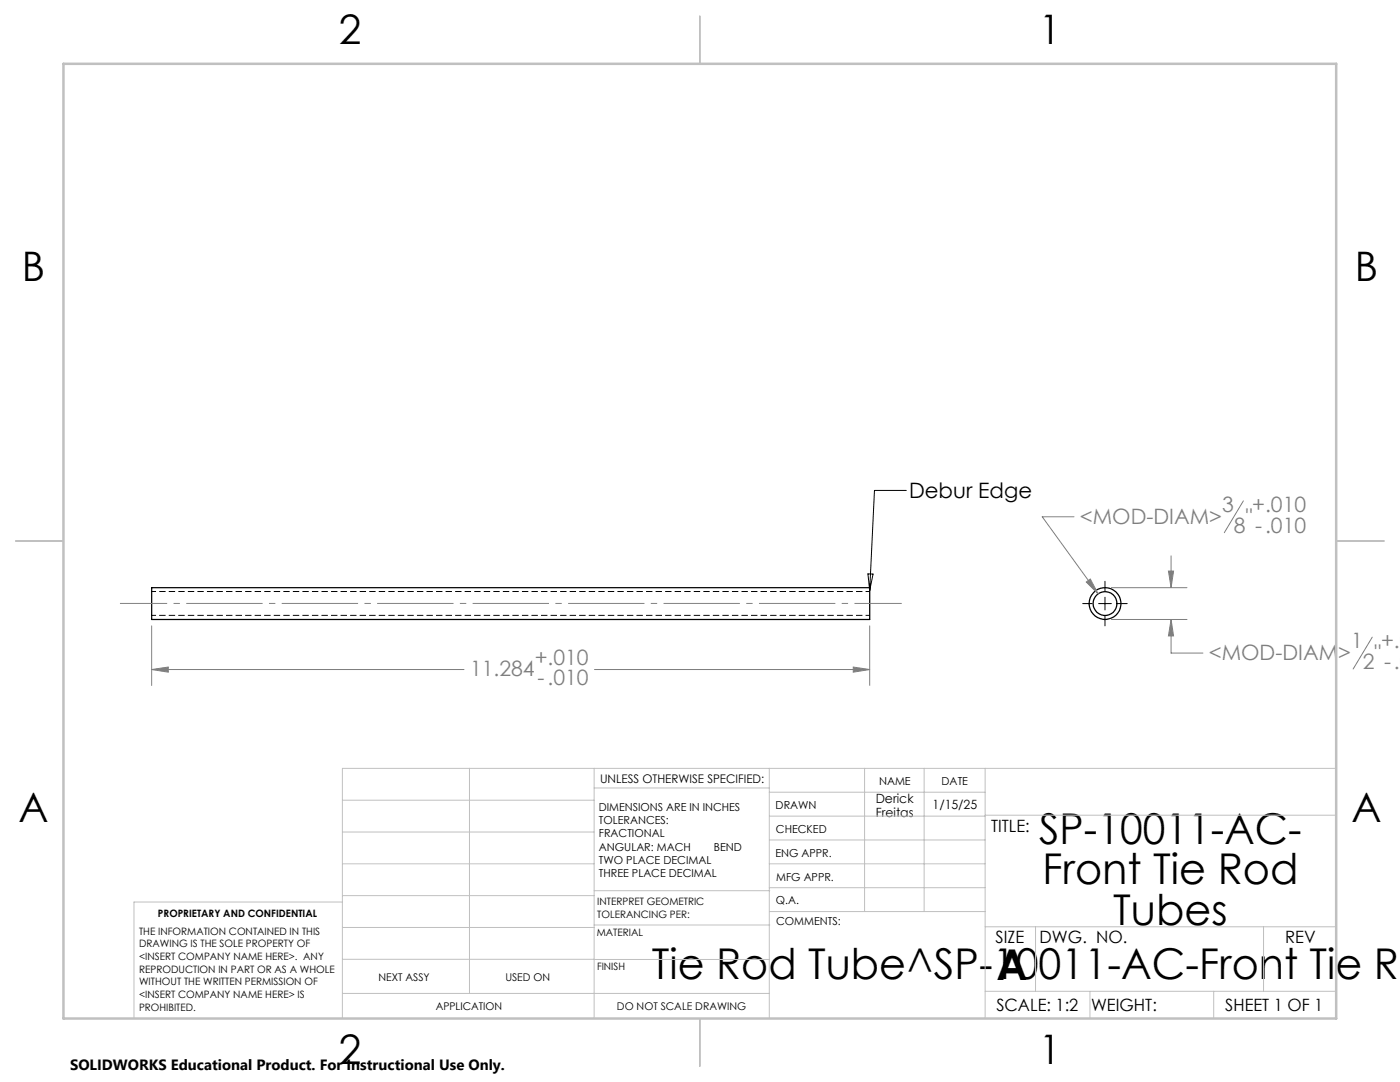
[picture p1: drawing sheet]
<svg xmlns="http://www.w3.org/2000/svg" width="279mm" height="216mm" viewBox="0 0 279 216" stroke-linecap="round" stroke-linejoin="round" font-family="sans-serif">
<path d="M173.6 118h-143.3M30.3 122.8h143.3" fill="none" stroke="#000" stroke-width=".2" stroke-dasharray="1.3 .6" stroke-dashoffset=".4" stroke-linecap="butt"/>
<g fill="none" stroke="#000" stroke-width=".25">
<path d="M30.3 117.3h143.3v6.3h-143.3z"/>
<circle cx="220.5" cy="120.4" r="3.2"/>
<circle cx="220.5" cy="120.4" r="2.38"/>
</g>
<g fill="none" stroke="#808080" stroke-width=".2">
<path d="M248.1 99.9l-3.8 6.4M214.3 103.1h-6.3l11.1 15.4M216.8 116.1l.8-.6 1.5 3zM221.8 117.3h15.1M233.2 113.9h1l-.5 3.4zM233.7 110.9v6.4M30.3 133.6l3.3-.5v1zM30.3 124.9v11.9M30.3 133.6h62.3M118.6 133.6h55M170.3 133.1l3.3 .5-3.3 .5zM173.6 124.9v11.9"/>
<path d="M221.8 123.6h15.1M233.7 123.6l.5 3.3h-1zM233.7 123.6v6.7h6.4M273.9 127.1l-3.8 6.4"/>
</g>
<path d="M179.9 120.4h-156" fill="none" stroke="#808080" stroke-width=".2" stroke-dasharray="15.2 1.3 1.3 1.3" stroke-dashoffset="5.8" stroke-linecap="butt"/>
<path d="M180.9 97.9h-6.4l-.9 19.9M173.2 114.5h1l-.6 3.3zM220.5 116v1.9M220.5 119.2v2.5M216.1 120.4h1.9M219.3 120.4h2.5M220.5 123v1.9M223.1 120.4h1.9" fill="none" stroke="#000" stroke-width=".2"/>
<g fill="none" stroke="#c0c0c0" stroke-width=".2">
<path d="M68.3 159.7h50.3M93.7 153.3v44.9M118.6 153.3v49.9M118.6 157.2h34.9M153.5 153.3v49.9M153.5 158.1h43.1M172.5 153.3v28.6M184.4 153.3v28.6M196.6 153.3v49.9M266.7 153.3h-198.4v49.9M68.3 178.7h50.3M68.3 172.4h50.3"/>
<path d="M68.3 166h50.3M68.3 180h-41.6v23.2M118.6 177.7h35M153.5 167.6h43.1M153.5 162.8h43.1M153.5 172.4h43.1M153.5 177.1h43.1M196.6 162.7h70.1M68.3 198.2h85.2M68.3 191.4l85.2 .1M68.3 185.1h50.3M118.6 184.6h35"/>
<path d="M153.6 181.9h43M196.6 197.8h70.1M196.6 184.9h70.1M206.7 184.9v12.9M217.5 197.8v5.4M242.2 197.8v5.4M252.2 184.9v12.9"/>
</g>
<path d="M139.7 3.2v9.5M3.1 107.9h9.6M266.7 107.9h9.5M139.7 203.2v9.6" fill="none" stroke="#c0c0c0" stroke-width=".25"/>
<path d="M12.7 12.7h254v190.5h-254z" fill="none" stroke="#c0c0c0" stroke-width=".5"/>
<path d="M30.3 133.6l3.3-.5v1zM170.3 133.1l3.3 .5-3.3 .5zM233.2 113.9h1l-.5 3.4zM233.7 123.6l.5 3.3h-1zM216.8 116.1l2.3 2.4-1.5-3z" fill="#808080"/>
<g font-size="8.5">
<text x="207.4" y="168.4">SP-10011-AC-</text>
<text x="208" y="176.5">Front Tie Rod</text>
<text x="222.2" y="184.6">Tubes</text>
<text x="130.1" y="195.4">Tie Rod Tube^SP-10011-AC-Front Tie Ro</text>
<text x="198.9" y="195.5">A</text>
</g>
<g font-size="8.1">
<text x="67.6" y="8.9">2</text>
<text x="207.3" y="8.9">1</text>
<text x="4.4" y="56.1">B</text>
<text x="270.4" y="56.1">B</text>
<text x="3.7" y="164.1">A</text>
<text x="269.7" y="164.1">A</text>
<text x="67.6" y="212.4">2</text>
<text x="207.3" y="212.4">1</text>
</g>
<text font-size="4.2" x="181.4" y="99.5">Debur Edge</text>
<g font-size="4.2" fill="#808080">
<text x="215.5" y="104.5">&lt;MOD-DIAM&gt;</text>
<text x="243.9" y="102.2">3</text>
<text x="246.3" y="106.3">8 -.010</text>
<text x="248.6" y="104.5">&quot;</text>
<text x="249.9" y="102.2">+.010</text>
<text x="241.3" y="131.7">&lt;MOD-DIAM&gt;</text>
<text x="269.6" y="129.4">1</text>
<text x="274.3" y="131.7">&quot;</text>
<text x="275.6" y="129.4">+.0</text>
<text x="93.8" y="134.9">11.284</text>
<text x="106.7" y="132.7">+.010</text>
<text x="107.3" y="136.8">-.010</text>
<text x="272" y="133.5">2 -.0</text>
</g>
<g font-size="3.4">
<text x="197.8" y="166">TITLE:</text>
<text x="198.7" y="188.1">SIZE</text>
<text x="207.5" y="188.1">DWG. NO.</text>
<text x="256.5" y="188.2">REV</text>
<text x="198.8" y="201.7">SCALE: 1:2</text>
<text x="217.7" y="201.8">WEIGHT:</text>
<text x="244.5" y="201.7">SHEET 1 OF 1</text>
</g>
<text font-size="3" x="14" y="213.5">SOLIDWORKS Educational Product. For Instructional Use Only.</text>
<g font-size="2.5">
<text x="174.8" y="160.2">Derick</text>
<text x="186.1" y="161.4">1/15/25</text>
<text x="174.8" y="163.1">Freitas</text>
</g>
<text font-size="2.4" x="119.8" y="156.2">UNLESS OTHERWISE SPECIFIED:</text>
<g font-size="2.2">
<text x="119.5" y="161.8">DIMENSIONS ARE IN INCHES</text>
<text x="154.8" y="161.4">DRAWN</text>
<text x="175.4" y="156.6">NAME</text>
<text x="187.9" y="156.7">DATE</text>
<text x="119.5" y="164.4">TOLERANCES:</text>
<text x="119.5" y="167.1">FRACTIONAL</text>
<text x="154.9" y="166.3">CHECKED</text>
<text x="119.5" y="169.7">ANGULAR: MACH</text>
<text x="119.5" y="172.4">TWO PLACE DECIMAL</text>
<text x="142.5" y="169.7">BEND</text>
<text x="154.8" y="170.9">ENG APPR.</text>
<text x="119.5" y="175">THREE PLACE DECIMAL</text>
<text x="154.9" y="175.7">MFG APPR.</text>
<text x="154.9" y="180.4">Q.A.</text>
<text x="154.9" y="184.6">COMMENTS:</text>
</g>
<g font-size="2.1">
<text x="75.5" y="195.7">NEXT ASSY</text>
<text x="100.9" y="195.7">USED ON</text>
<text x="86.9" y="201.5">APPLICATION</text>
<text x="123.1" y="201.6">DO NOT SCALE DRAWING</text>
</g>
<g font-size="2">
<text x="31.5" y="182.9">PROPRIETARY AND CONFIDENTIAL</text>
<text x="119.2" y="180.6">INTERPRET GEOMETRIC</text>
<text x="119.2" y="183.1">TOLERANCING PER:</text>
<text x="27.8" y="186.5">THE INFORMATION CONTAINED IN THIS</text>
<text x="27.8" y="189">DRAWING IS THE SOLE PROPERTY OF</text>
<text x="27.8" y="191.6">&lt;INSERT COMPANY NAME HERE&gt;. ANY</text>
<text x="119.1" y="186.7">MATERIAL</text>
<text x="27.8" y="194.1">REPRODUCTION IN PART OR AS A WHOLE</text>
<text x="27.8" y="196.6">WITHOUT THE WRITTEN PERMISSION OF</text>
<text x="119.1" y="193.5">FINISH</text>
<text x="27.8" y="199.1">&lt;INSERT COMPANY NAME HERE&gt; IS</text>
<text x="27.8" y="201.7">PROHIBITED.</text>
</g>
</svg>
